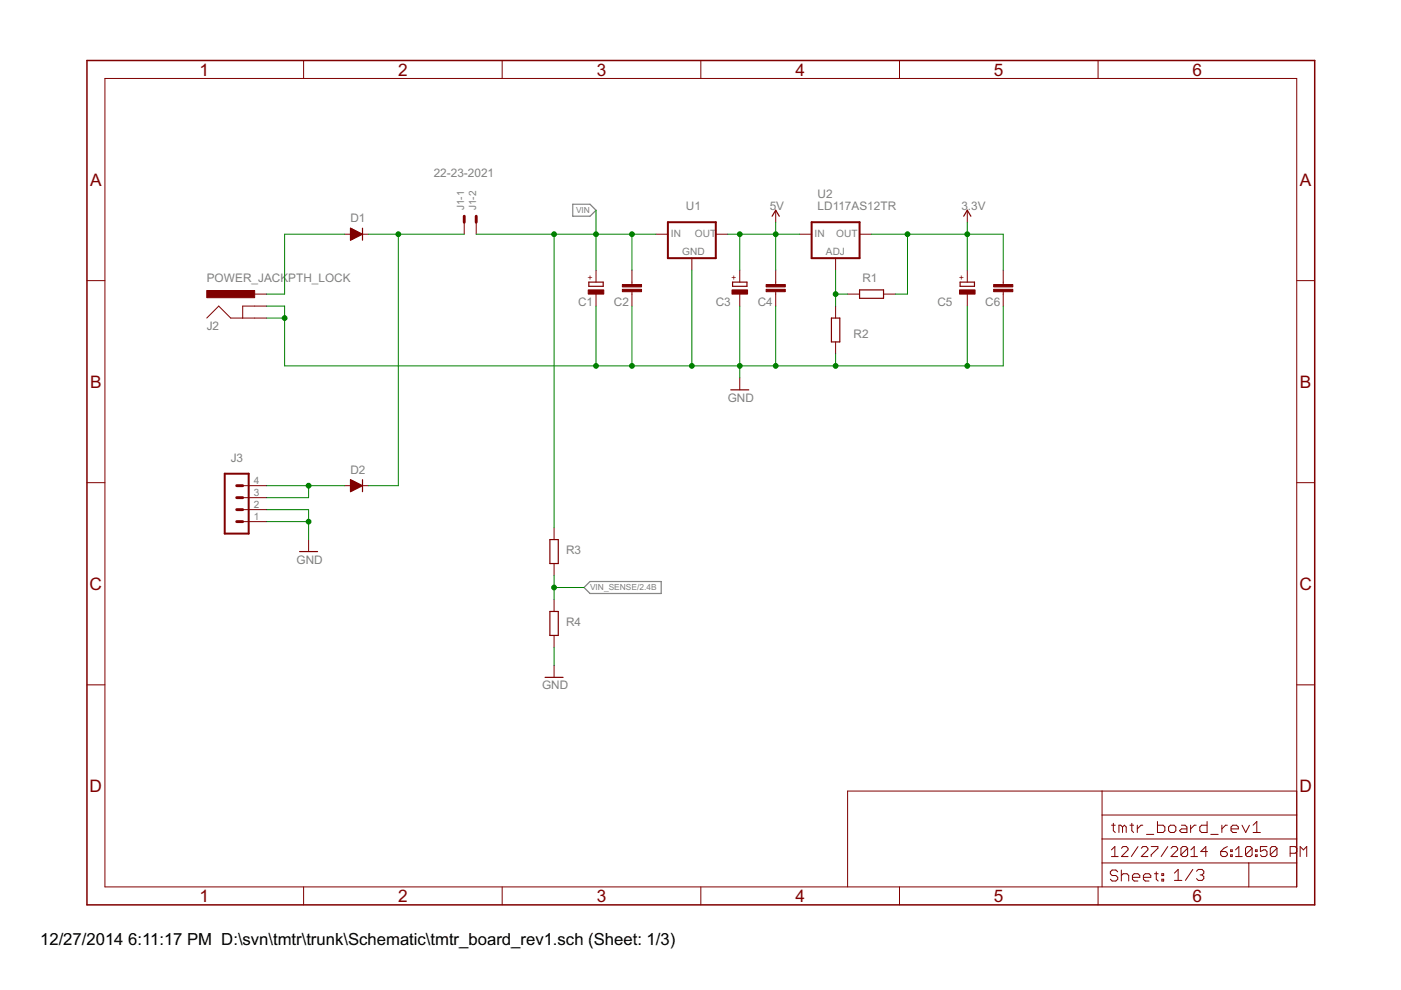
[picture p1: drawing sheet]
<svg xmlns="http://www.w3.org/2000/svg" width="297mm" height="210mm" viewBox="0 0 297 210" stroke-linecap="round" stroke-linejoin="round" font-family="sans-serif">
<path d="M121.4 43.3h3.7l1.3 1.3-1.3 1.2h-3.7zM123.8 124.6l1.3-1.3h15.1v2.5h-15.1z" fill="none" stroke="#808080" stroke-width=".25"/>
<g fill="none" stroke="#800000" stroke-width=".21">
<path d="M22.2 16.6h252.7v171.4h-252.7zM64.4 12.8v3.8M106.5 12.8v3.8M148.6 12.8v3.8M190.7 12.8v3.8M232.8 12.8v3.8M18.4 59.5h3.8M73 49.7h5.1M98.4 47.1v2.6M101 47.1v2.6M126.4 57.3v2.5M134 57.3v3"/>
<path d="M139.1 49.7h2.5M146.7 54.7v2.6M151.8 49.7h2.5M156.8 57.3v2.5M164.5 44.6v2.5M164.5 57.3v3M169.5 49.7h2.6M177.2 54.7v2.6M182.2 49.7h2.6M205.1 44.6v2.5M205.1 57.3v2.5M212.7 57.3v3"/>
<path d="M274.9 59.5h3.8M43.8 67.4l2.6-2.5 2.5 2.5h7.6M54 62.4h2.5M56.5 64.9h-5v2.5M126.4 62.4v2.5M134 61.8v3.1M156.8 62.4v2.5M164.5 61.8v3.1M177.2 64.9v2.5M177.2 72.5v2.5M179.7 62.4h2.5M187.3 62.4h2.6"/>
<path d="M205.1 62.4v2.5M212.7 61.8v3.1M156.8 80.1v2.6M18.4 102.3h3.8M51.5 110.6h5M51.5 108.1h5M51.5 105.5h5M51.5 103h5M65.4 114.4v2.5M73 103h5.1M117.5 111.9v2.5M117.5 119.5v2.5"/>
<path d="M274.9 102.3h3.8M117.5 127.1v2.5M117.5 134.7v2.6M18.4 145.2h3.8M117.5 141.1v2.5M274.9 145.2h3.8M233.7 167.7v20.3M233.7 177.9h41.2M233.7 172.8h41.2M235.7 175h.8M236.1 174.6v1.5l.4 .4M237.8 179.9l.3-.4h.7l.4 .4v.3l-1.4 1.4h1.4"/>
<path d="M238 175.3l-.4-.3h-.4v1.5M238 175.3v1.2M238 175.3l.4-.3 .4 .3v1.2M239.6 175h.7M240 174.6v1.5l.3 .4M241.1 175v1.5M241.3 179.5l-1.4 2.1M242 179.9l.3-.4h.7l.4 .4v.3l-1.4 1.4h1.4M242.3 175h-.4l-.8 .7M243.1 176.9h1.5M244.1 179.5h1.4v.4l-1.4 1.4v.3M245.4 174.2v2.3h1.2l.4-.4v-.8l-.4-.3h-1.2"/>
<path d="M247.6 179.5l-1.4 2.1M247.8 175.3l.3-.3h.8l.4 .3v.8l-.4 .4h-.8l-.3-.4zM248.3 179.9l.3-.4h.7l.4 .4v.3l-1.4 1.4h1.4M250.5 175h.7l.5 .3v1.2h-1.2l-.4-.4 .4-.4h1.2M251.8 179.9v1.4l-.4 .3h-.7l-.3-.3M251.8 179.9l-.4-.4h-.7l-.3 .4v1.4M251.8 179.9l-1.4 1.4M252.4 175v1.5M253.6 175h-.4l-.8 .7M255.9 174.2v2.3h-1.1l-.4-.4v-.8l.4-.3h1.1M256.7 176.9h1.6M259.1 175v1.5"/>
<path d="M260.2 175h-.4l-.7 .7M260.2 179.5l-.7 .4-.7 .7M261 175.7h1.6v-.4l-.4-.3h-.8l-.4 .3v.8l.4 .4h.8M263.3 175l.8 1.5 .8-1.5M265.5 179.9v1.4l-.4 .3h-.7l-.3-.3M265.5 179.9l-.4-.4h-.7l-.3 .4v1.4M265.5 179.9l-1.4 1.4M265.7 176.5h1.5M265.7 175l.8-.8v2.3M268.6 179.5h-1.4v1.1l.7-.4h.4l.3 .4v.7l-.3 .3h-.7l-.4-.3M270.7 179.9v1.4l-.3 .3h-.7l-.4-.3M270.7 179.9l-.3-.4h-.7l-.4 .4v1.4"/>
<path d="M270.7 179.9l-1.4 1.4M274.9 167.7h-95.2v20.3M275 179.9l-.4-.4h-1.1v2.1M64.4 188v3.9M106.5 188v3.9M148.6 188v3.9M190.7 188v3.9M232.8 188v3.9M233.7 183h41.2M235.6 180.2l.8-.7v2.1M235.6 181.6h1.5M237 184.8l-.4-.3h-.8l-.4 .3v.5l.4 .3h.8l.4 .4v.4l-.4 .4h-.8l-.4-.4"/>
<path d="M237.7 184.5v2.3M237.7 185.6l.4-.3h.8l.4 .3v1.2M240.1 186h1.6v-.4l-.4-.3h-.8l-.4 .3v.8l.4 .4h.8M242.4 186h1.6v-.4l-.4-.3h-.8l-.4 .3v.8l.4 .4h.8M244.8 185.3h.8M245.2 184.8v1.6l.4 .4M246.3 185.3h.4v.3h-.4zM246.3 186.4h.4v.4h-.4zM249 185.1l.8-.8v2.4M249 186.7h1.6M252.5 181.6h1.4M252.5 180.2l.7-.7v2.1"/>
<path d="M252.9 184.3l-1.6 2.4M253.7 184.7l.4-.4h.7l.4 .4v.4l-.4 .4M254.5 185.5h.3M254.8 185.5l.4 .4v.4l-.4 .4h-.7l-.4-.4M256 180.6h-1.4l1.1-1.1v2.1M258.8 180.6h1.1l.3 .3v.4l-.3 .3h-.7l-.4-.3zM260.9 181.3h.4v.3h-.4zM260.9 180.2h.4v.4h-.4zM262 181.6h1.4M262 180.2l.7-.7v2.1M264.8 183v5M266.2 181.3h.3v.3h-.3z"/>
<path d="M266.2 180.2h.3v.4h-.3zM275 180.6l-.4 .3h-1.1M275.7 181.6v-2.1l.7 .7 .7-.7v2.1"/>
</g>
<g fill="#800000" stroke="#800000" stroke-width=".21">
<path d="M43.8 61.6h10.2v1.5h-10.2z"/>
<path d="M132 60.3h4v.5h-4z"/>
<path d="M132 61.3h4v.5h-4z"/>
<path d="M162.4 60.3h4.1v.5h-4.1z"/>
<path d="M162.4 61.3h4.1v.5h-4.1z"/>
<path d="M124.7 61.5h3.3v.9h-3.3z"/>
<path d="M155.2 61.5h3.3v.9h-3.3z"/>
<path d="M210.7 60.3h4v.5h-4z"/>
<path d="M210.7 61.3h4v.5h-4z"/>
<path d="M203.4 61.5h3.3v.9h-3.3z"/>
</g>
<path d="M141.6 47.1h10.2v7.6h-10.2zM172.1 47.1h10.1v7.6h-10.1zM47.6 100.4h5.1v12.7h-5.1z" fill="none" stroke="#800000" stroke-width=".42"/>
<g fill="none" stroke="#800000" stroke-width=".25">
<path d="M74.3 48.4l2.6 1.3-2.6 1.2zM76.9 48.4v2.5M124.8 59.8h3.1v.9h-3.1zM155.3 59.8h3.1v.9h-3.1zM163.7 45.8l.8-1.2 .7 1.2M203.6 59.8h3v.9h-3zM204.3 45.8l.8-1.2 .7 1.2M176.3 67.4h1.8v5.1h-1.8zM182.2 61.5h5.1v1.7h-5.1zM154.9 82.7h3.8M63.5 116.9h3.8M74.3 101.7l2.6 1.3-2.6 1.2z"/>
<path d="M76.9 101.7v2.5M116.6 114.4h1.8v5.1h-1.8zM116.6 129.6h1.8v5.1h-1.8zM115.6 143.6h3.8"/>
</g>
<path d="M18.4 12.8h260.3v179.1h-260.3z" fill="none" stroke="#800000" stroke-width=".32"/>
<path d="M76.2 49.7l-1.6-.9v1.7l1.2-.7-.8-.4v.5M98.4 45.8v1.3M101 45.8v1.3M50.2 105.5h1.3M50.2 108.1h1.3M50.2 110.6h1.3M50.2 103h1.3M76.2 103l-1.6-.9v1.8l1.2-.8-.8-.4v.5" fill="none" stroke="#800000" stroke-width=".61"/>
<g fill="none" stroke="#008000" stroke-width=".21">
<path d="M73 49.7h-12.7v12.7h-3.8M78.1 49.7h20.3M84.5 49.7v53.3h-6.4M101 49.7h38.1M117.5 49.7v62.2M126.4 44.6v12.7M134 49.7v7.6M146.7 57.3v20.3M154.3 49.7h15.2M156.8 49.7v7.6M164.5 47.1v10.2M177.2 57.3v7.6"/>
<path d="M184.8 49.7h27.9v7.6M192.4 49.7v12.7h-2.5M205.1 47.1v10.2M56.5 64.9h3.8v12.7h152.4v-12.7M56.5 67.4h3.8M126.4 64.9v12.7M134 64.9v12.7M156.8 64.9v15.2M164.5 64.9v12.7M177.2 75v2.6M177.2 62.4h2.5M205.1 64.9v12.7"/>
<path d="M56.5 108.1h8.9v6.3M56.5 110.6h8.9M56.5 103h16.5M65.4 103v2.5h-8.9M117.5 122v5.1M117.5 137.3v3.8M117.5 124.6h6.3"/>
</g>
<g fill="#008000" stroke="#008000" stroke-width=".21">
<circle cx="164.5" cy="49.7" r=".51"/>
<circle cx="156.8" cy="49.7" r=".51"/>
<circle cx="126.4" cy="77.6" r=".51"/>
<circle cx="134" cy="77.6" r=".51"/>
<circle cx="146.7" cy="77.6" r=".51"/>
<circle cx="156.8" cy="77.6" r=".51"/>
<circle cx="60.3" cy="67.4" r=".51"/>
<circle cx="177.2" cy="77.6" r=".51"/>
<circle cx="164.5" cy="77.6" r=".51"/>
<circle cx="205.1" cy="77.6" r=".51"/>
<circle cx="65.4" cy="110.6" r=".51"/>
<circle cx="126.4" cy="49.7" r=".51"/>
<circle cx="134" cy="49.7" r=".51"/>
<circle cx="117.5" cy="49.7" r=".51"/>
<circle cx="65.4" cy="103" r=".51"/>
<circle cx="117.5" cy="124.6" r=".51"/>
<circle cx="192.4" cy="49.7" r=".51"/>
<circle cx="205.1" cy="49.7" r=".51"/>
<circle cx="177.2" cy="62.4" r=".51"/>
<circle cx="84.5" cy="49.7" r=".51"/>
</g>
<g font-size="4.1" fill="#800000">
<text x="42.3" y="16">1</text>
<text x="84.4" y="16">2</text>
<text x="126.5" y="16">3</text>
<text x="168.6" y="16">4</text>
<text x="210.7" y="16">5</text>
<text x="252.9" y="16">6</text>
<text x="19.1" y="39.4">A</text>
<text x="275.6" y="39.4">A</text>
<text x="19.1" y="82.2">B</text>
<text x="275.6" y="82.2">B</text>
<text x="19" y="125.1">C</text>
<text x="275.5" y="125.1">C</text>
<text x="19" y="167.9">D</text>
<text x="275.5" y="167.9">D</text>
<text x="42.3" y="191.2">1</text>
<text x="84.4" y="191.2">2</text>
<text x="126.5" y="191.2">3</text>
<text x="168.6" y="191.2">4</text>
<text x="210.7" y="191.2">5</text>
<text x="252.9" y="191.2">6</text>
</g>
<g font-size="4">
<text x="8.5" y="200.4">12/27/2014</text>
<text x="27.2" y="200.4">6:11:17 PM D:\svn\tmtr\trunk\Schematic\tmtr_board_rev1.sch (Sheet: 1/3)</text>
</g>
<g font-size="2.8" fill="#808080">
<text x="92" y="37.5">22-23-2021</text>
<text x="74.3" y="47.1">D1</text>
<text x="145.4" y="44.6">U1</text>
<text x="163.2" y="44.6">5V</text>
<text x="173.3" y="44.6">LD117AS12TR</text>
<text x="173.3" y="42">U2</text>
<text x="203.8" y="44.6">3.3V</text>
<text x="43.8" y="59.8">POWER_JACK</text>
<text x="61.1" y="59.8">PTH_LOCK</text>
<text x="182.9" y="59.8">R1</text>
<text x="122.6" y="64.9">C1</text>
<text x="130.2" y="64.9">C2</text>
<text x="151.8" y="64.9">C3</text>
<text x="160.7" y="64.9">C4</text>
<text x="198.7" y="64.9">C5</text>
<text x="208.9" y="64.9">C6</text>
<text x="43.8" y="70">J2</text>
<text x="181" y="71.7">R2</text>
<text x="154.3" y="85.2">GND</text>
<text x="48.9" y="97.9">J3</text>
<text x="74.3" y="100.4">D2</text>
<text x="62.9" y="119.5">GND</text>
<text x="120" y="117.5">R3</text>
<text x="120" y="132.7">R4</text>
<text x="114.9" y="146.1">GND</text>
</g>
<g font-size="2.4" fill="#808080">
<text x="98.4" y="44.6" transform="rotate(-90 98.4 44.6)">J1-1</text>
<text x="101" y="44.6" transform="rotate(-90 101 44.6)">J1-2</text>
<text x="142.2" y="50.3">IN</text>
<text x="144.7" y="54">GND</text>
<text x="147.3" y="50.3">OUT</text>
<text x="172.7" y="50.3">IN</text>
<text x="175.1" y="54">ADJ</text>
<text x="177.3" y="50.3">OUT</text>
<text x="53.8" y="107.7">2</text>
<text x="53.8" y="105.2">3</text>
<text x="53.8" y="102.6">4</text>
<text x="53.8" y="110.2">1</text>
</g>
<g font-size="2" fill="#808080">
<text x="122.1" y="45.2">VIN</text>
<text x="125.1" y="125.2">VIN_SENSE/2.4B</text>
</g>
<g font-size="2" fill="#800000">
<text x="125.8" y="59.4" transform="rotate(-90 125.8 59.4)">+</text>
<text x="156.3" y="59.4" transform="rotate(-90 156.3 59.4)">+</text>
<text x="204.5" y="59.4" transform="rotate(-90 204.5 59.4)">+</text>
</g>
</svg>
